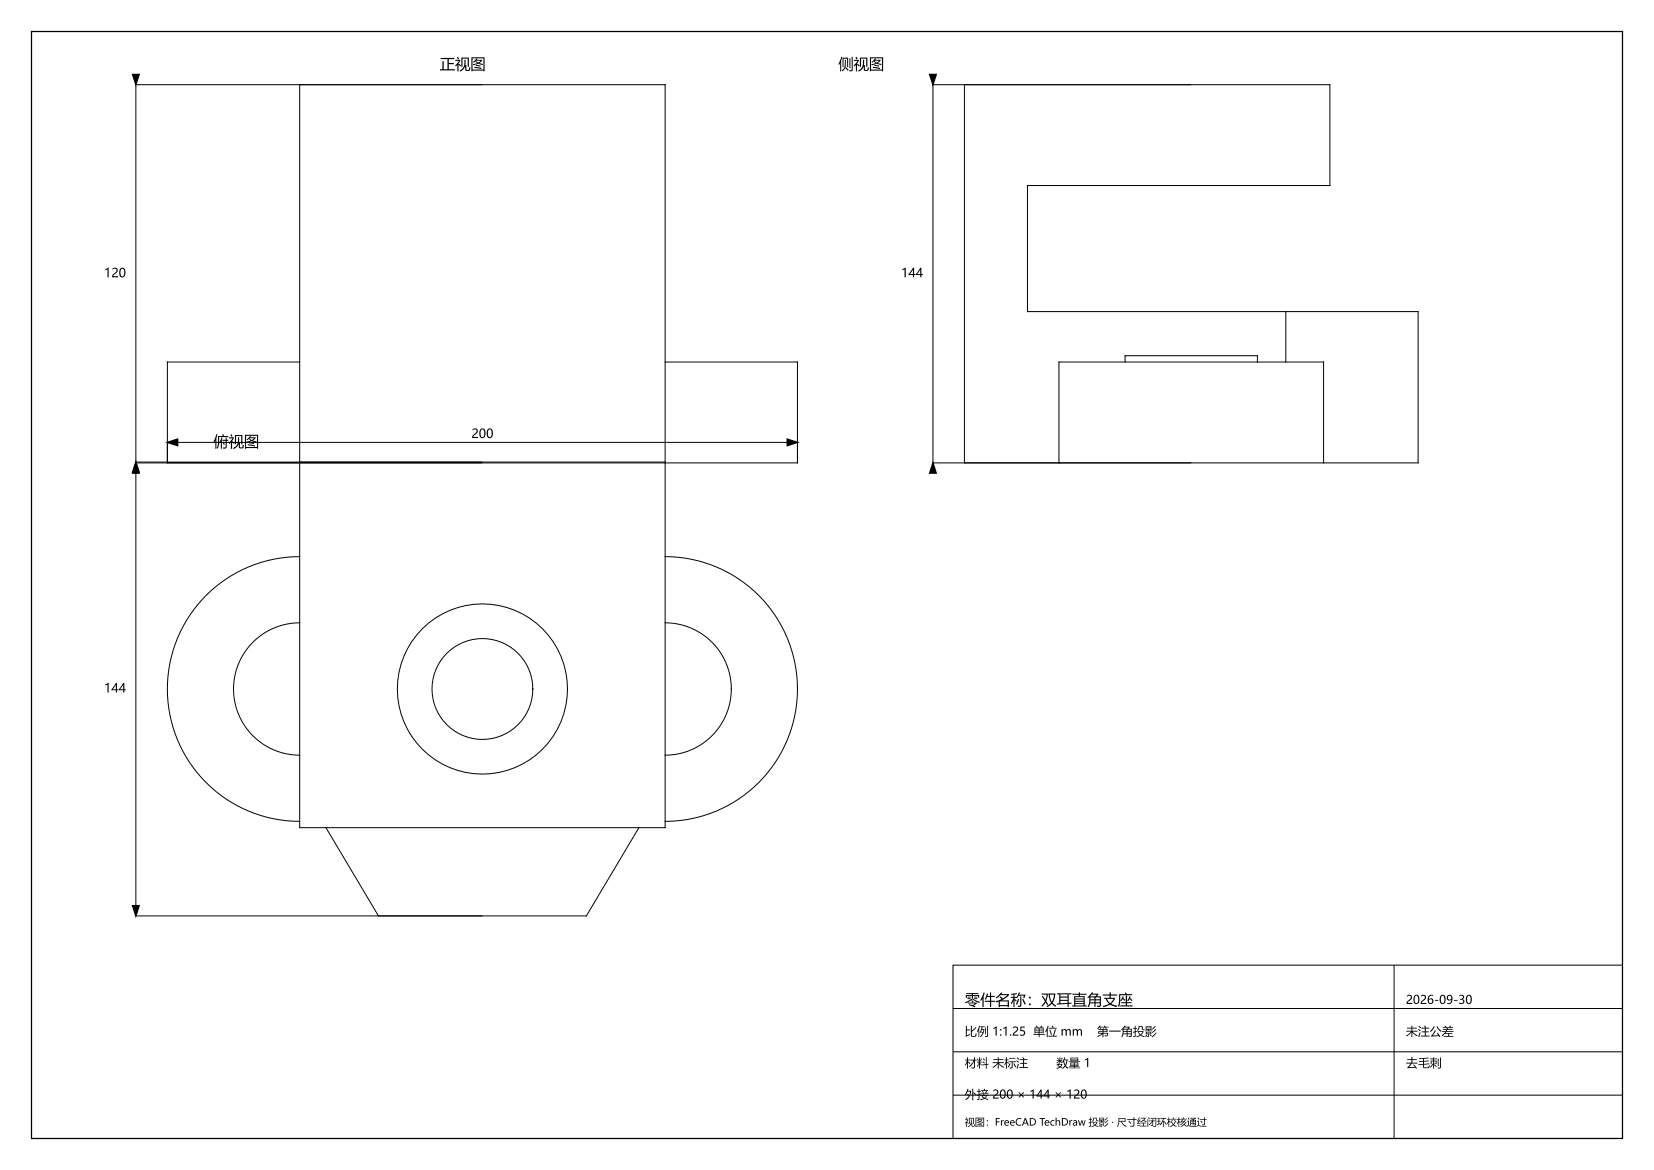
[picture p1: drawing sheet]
<svg xmlns="http://www.w3.org/2000/svg" width="420mm" height="297mm" viewBox="0 0 420 297" stroke-linecap="round" stroke-linejoin="round" font-family="sans-serif">
<path d="M8 8h404v281h-404z" fill="none" stroke="#000" stroke-width=".32"/>
<g fill="none" stroke="#000" stroke-width=".25">
<path d="M122.5 21.5h-88v211h88M302.5 21.5h-65.6v96h65.6M326.5 79.1h-65.6v-32h76.8v-25.6h-92.8v96h24M326.5 79.1h33.6v38.4h-24M326.5 79.1v12.8M76.1 91.9h-33.6v25.6h33.6M168.9 91.9h33.6v25.6h-33.6M285.7 91.9v-1.6h33.6v1.6M34.5 117.3h88M34.5 117.5h88M42.5 117.3v-5h160v5M76.1 117.5h92.8"/>
<path d="M76.1 117.5v-96h92.8v96M76.1 117.3h92.8v92.8h-92.8zM268.9 117.5h67.2M268.9 117.5v-25.6h67.2v25.6M76.1 141.3a33.6 33.6 0 0 0-33.6 33.6 33.6 33.6 0 0 0 33.6 33.6M76.1 158.1a16.8 16.8 0 0 0-16.8 16.8 16.8 16.8 0 0 0 16.8 16.8M168.9 141.3a33.6 33.6 0 0 1 33.6 33.6 33.6 33.6 0 0 1-33.6 33.6M168.9 158.1a16.8 16.8 0 0 1 16.8 16.8 16.8 16.8 0 0 1-16.8 16.8M82.8 210.1l13.3 22.4h52.8l13.3-22.4M242 245h170v44h-170zM242 256h170M354 245v44"/>
<path d="M242 278h170M242 267h170"/>
<circle cx="122.5" cy="174.9" r="12.8"/>
<circle cx="122.5" cy="174.9" r="21.6"/>
</g>
<path d="M33.7 18.9h1.6l-.8 2.6zM236.1 18.9h1.6l-.8 2.6zM34.5 117.3l.8 2.6h-1.6zM34.5 117.5l.8 2.6h-1.6zM42.5 112.3l2.6-.8v1.6zM199.9 111.5l2.6 .8-2.6 .8zM236.9 117.5l.8 2.6h-1.6zM33.7 229.9h1.6l-.8 2.6z" fill="#000" stroke="#000" stroke-width=".35"/>
<g font-size="3.9">
<text x="111.7" y="17.6">正视图</text>
<text x="212.9" y="17.6">侧视图</text>
<text x="54.2" y="113.4">俯视图</text>
<text x="245" y="255.1">零件名称：双耳直角支座</text>
</g>
<g font-size="3.2">
<text x="26.4" y="70.4">120</text>
<text x="228.8" y="70.4">144</text>
<text x="119.7" y="111.2">200</text>
<text x="26.4" y="175.8">144</text>
</g>
<g font-size="3">
<text x="357" y="254.8">2026-09-30</text>
<text x="245" y="262.9">比例 1:1.25 单位 mm</text>
<text x="278.6" y="262.9">第一角投影</text>
<text x="357" y="262.9">未注公差</text>
<text x="245" y="270.9">材料 未标注</text>
<text x="268.2" y="270.9">数量 1</text>
<text x="357" y="270.9">去毛刺</text>
<text x="245" y="278.9">外接 200 × 144 × 120</text>
</g>
<text font-size="2.5" x="245" y="285.7">视图：FreeCAD TechDraw 投影 · 尺寸经闭环校核通过</text>
</svg>
